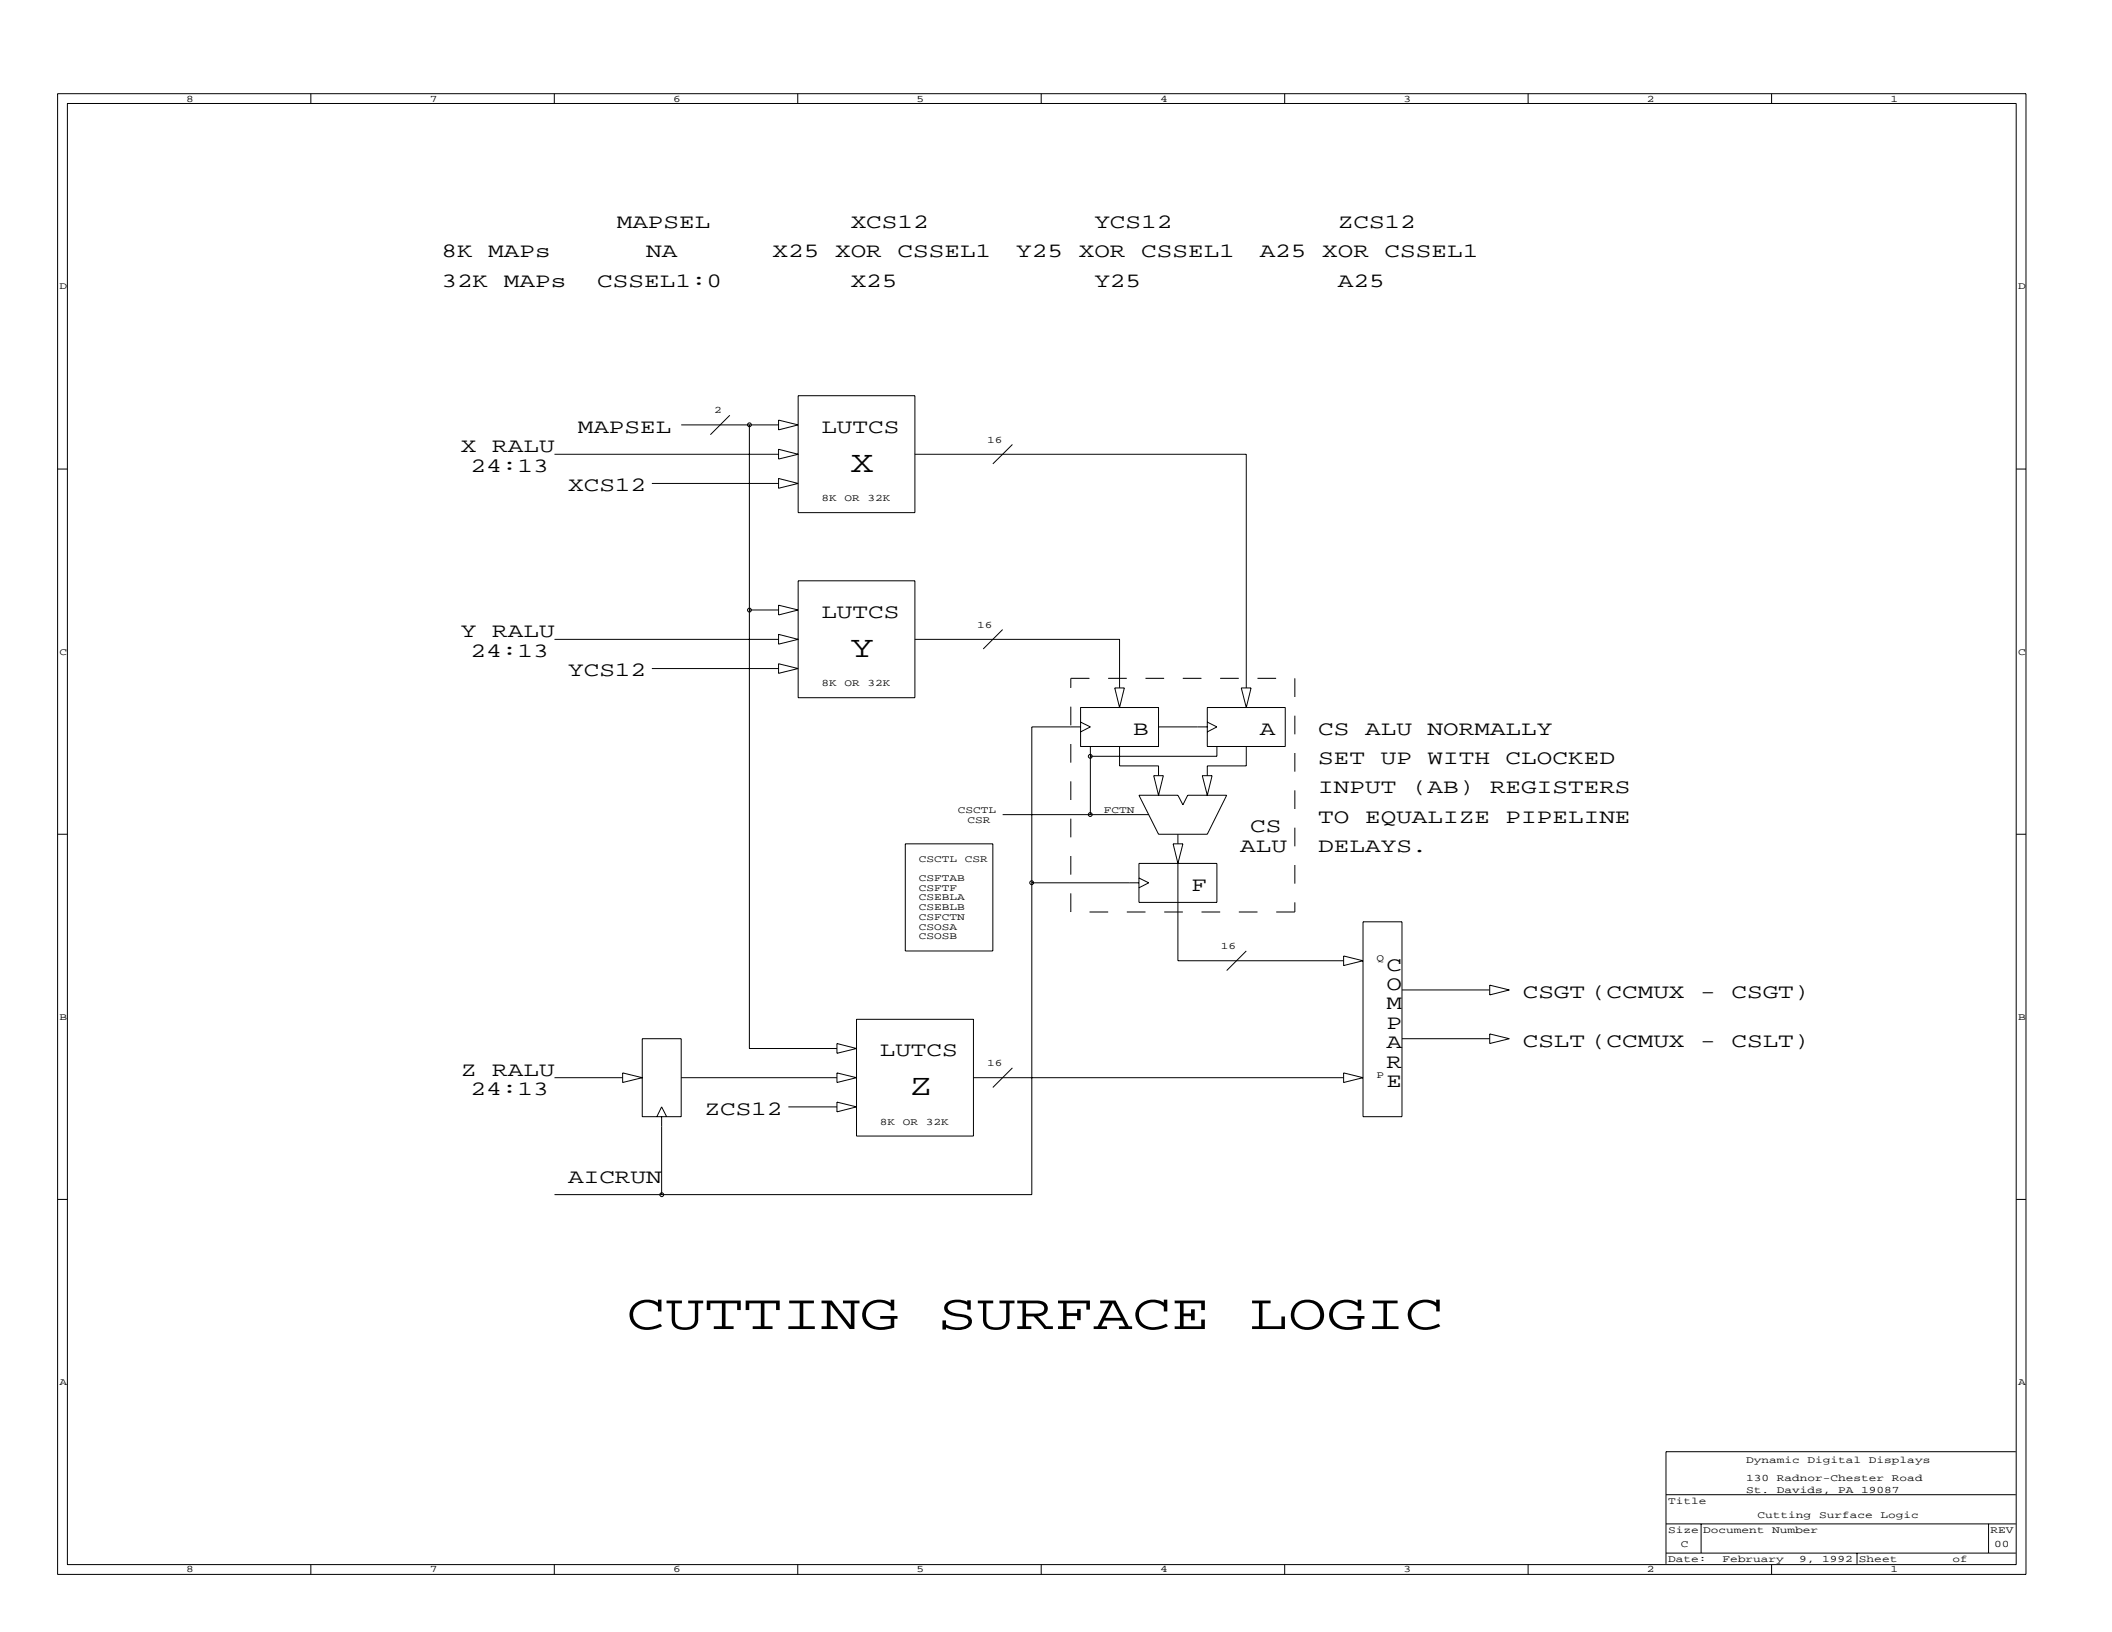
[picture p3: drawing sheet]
<svg xmlns="http://www.w3.org/2000/svg" width="279mm" height="216mm" viewBox="0 0 279 216" stroke-linecap="round" stroke-linejoin="round" font-family="sans-serif">
<g fill="none" stroke="#000" stroke-width=".13">
<path d="M7.6 12.4h260.4v195.9h-260.4zM8.9 13.7h257.8v193.3h-257.8zM41.1 12.4v1.3M73.3 12.4v1.3M105.5 12.4v1.3M137.7 12.4v1.3M170 12.4v1.3M202.2 12.4v1.3M234.4 12.4v1.3M90.1 56.2h12.9M96.5 54.9l-2.5 2.6M99.1 56.2v82.5h11.6"/>
<path d="M103 55.6l2.6 .6-2.6 .7zM103 59.4l2.6 .7-2.6 .6zM105.6 52.3h15.4v15.5h-15.4zM133.9 58.8l-2.6 2.6M7.6 62.1h1.3M73.4 60.1h29.6M86.2 64h16.8M103 63.3l2.6 .7-2.6 .6zM105.6 76.8h15.4v15.5h-15.4zM121 60.1h43.9v30.9M266.7 62.1h1.3M73.4 84.6h29.6"/>
<path d="M86.2 88.4h16.8M99.1 80.7h3.9M103 80.1l2.6 .6-2.6 .7zM103 83.9l2.6 .7-2.6 .6zM103 87.8l2.6 .6-2.6 .7zM121 84.6h27.1v6.4M132.6 83.3l-2.5 2.6M143 93.6h10.3v5.2h-10.3zM143 95.5l1.2 .7-1.2 .6M143 96.2h-6.5v61.8h-63.1M144.2 98.8v9M147.5 91h1.2l-.6 2.6z"/>
<path d="M148.1 98.8v2.5h5.2v1.3M153.3 96.2h6.4M159.7 93.6h10.3v5.2h-10.3zM159.7 95.5l1.3 .7-1.3 .6M161 98.8v1.3h-16.8M164.2 91h1.3l-.6 2.6zM164.9 98.8v2.5h-5.2v1.3M7.6 110.4h1.3M119.8 111.6h11.5v14.2h-11.5zM132.6 107.8h19.4M136.5 116.8h14.2M150.7 105.2h5.1l.7 1.3 .6-1.3h5.2l-2.6 5.2h-6.4z"/>
<path d="M150.7 114.2h10.3v5.2h-10.3zM150.7 116.2l1.3 .6-1.3 .6M152.6 102.6h1.3l-.6 2.6zM155.2 111.6h1.3l-.7 2.6zM155.8 114.2v12.9h21.9M155.8 110.4v1.2M159.1 102.6h1.3l-.7 2.6zM266.7 110.4h1.3M85 137.4h5.1v10.3h-5.1zM110.7 138l2.6 .7-2.6 .6zM113.3 134.8h15.5v15.5h-15.5zM164.9 125.8l-2.6 2.6"/>
<path d="M177.7 126.5l2.6 .6-2.6 .6zM180.3 121.9h5.2v25.8h-5.2zM185.5 137.4h11.6M185.5 131h11.6M197.1 130.3l2.6 .7-2.6 .6zM197.1 136.8l2.6 .6-2.6 .6zM7.6 158.7h1.3M73.4 142.6h9M82.4 141.9l2.6 .7-2.6 .6zM86.9 147.7l.6-1.3 .7 1.3M87.5 147.7v10.3M90.1 142.6h20.6"/>
<path d="M104.3 146.4h6.4M110.7 141.9l2.6 .7-2.6 .6zM110.7 145.8l2.6 .6-2.6 .7zM128.8 142.6h48.9M133.9 141.3l-2.6 2.6M177.7 141.9l2.6 .7-2.6 .6zM266.7 158.7h1.3M220.4 197.7h46.3M266.7 192h-46.3v14.9M41.1 207v1.3M73.3 207v1.3M105.5 207v1.3"/>
<path d="M137.7 207v1.3M170 207v1.3M202.2 207v1.3M220.4 205.5h46.3M220.4 201.6h46.3M225 201.6v3.9M234.4 207v1.3M245.7 205.5v1.4M263.1 201.6v3.9"/>
<circle cx="99.1" cy="56.2" r=".25"/>
<circle cx="99.1" cy="80.7" r=".25"/>
<circle cx="136.5" cy="116.8" r=".25"/>
<circle cx="144.2" cy="100.1" r=".25"/>
<circle cx="144.2" cy="107.8" r=".25"/>
<circle cx="87.5" cy="158.1" r=".25"/>
</g>
<path d="M141.7 89.7h29.6M171.3 89.7v30.9M141.7 120.6v-30.9M171.3 120.6h-29.6" fill="none" stroke="#000" stroke-width=".13" stroke-dasharray="2.5" stroke-linecap="butt"/>
<g font-size="6.7">
<text x="82.9" y="175.8">CUTTING</text>
<text x="124.1" y="175.8">SURFACE</text>
<text x="165.2" y="175.8">LOGIC</text>
</g>
<g font-size="4">
<text x="112.5" y="62.4">X</text>
<text x="112.5" y="86.9">Y</text>
<text x="120.3" y="144.9">Z</text>
</g>
<g font-size="2.7">
<text x="58.4" y="34.1">8K</text>
<text x="64.6" y="34.1">MAPs</text>
<text x="81.6" y="30.2">MAPSEL</text>
<text x="85.5" y="34.1">NA</text>
<text x="102.2" y="34.1">X25</text>
<text x="110.5" y="34.1">XOR</text>
<text x="112.5" y="30.2">XCS12</text>
<text x="118.7" y="34.1">CSSEL1</text>
<text x="134.4" y="34.1">Y25</text>
<text x="142.7" y="34.1">XOR</text>
<text x="144.8" y="30.2">YCS12</text>
<text x="151" y="34.1">CSSEL1</text>
<text x="166.6" y="34.1">A25</text>
<text x="174.9" y="34.1">XOR</text>
<text x="177" y="30.2">ZCS12</text>
<text x="183.2" y="34.1">CSSEL1</text>
<text x="58.4" y="37.9">32K</text>
<text x="66.7" y="37.9">MAPs</text>
<text x="79" y="37.9">CSSEL1:0</text>
<text x="112.5" y="37.9">X25</text>
<text x="144.8" y="37.9">Y25</text>
<text x="177" y="37.9">A25</text>
<text x="61" y="59.8">X</text>
<text x="65.1" y="59.8">RALU</text>
<text x="76.4" y="57.3">MAPSEL</text>
<text x="108.7" y="57.3">LUTCS</text>
<text x="62.3" y="62.4">24:13</text>
<text x="75.2" y="65">XCS12</text>
<text x="108.7" y="81.7">LUTCS</text>
<text x="61" y="84.3">Y</text>
<text x="62.3" y="86.9">24:13</text>
<text x="65.1" y="84.3">RALU</text>
<text x="75.2" y="89.5">YCS12</text>
<text x="149.9" y="97.2">B</text>
<text x="166.6" y="97.2">A</text>
<text x="174.4" y="97.2">CS</text>
<text x="174.4" y="101.1">SET</text>
<text x="180.6" y="97.2">ALU</text>
<text x="182.7" y="101.1">UP</text>
<text x="188.9" y="97.2">NORMALLY</text>
<text x="188.9" y="101.1">WITH</text>
<text x="199.2" y="101.1">CLOCKED</text>
<text x="174.4" y="105">INPUT</text>
<text x="186.8" y="105">(AB)</text>
<text x="197.1" y="105">REGISTERS</text>
<text x="164.1" y="112.7">ALU</text>
<text x="165.4" y="110.1">CS</text>
<text x="174.4" y="108.8">TO</text>
<text x="174.4" y="112.7">DELAYS.</text>
<text x="180.6" y="108.8">EQUALIZE</text>
<text x="199.2" y="108.8">PIPELINE</text>
<text x="157.6" y="117.8">F</text>
<text x="183.4" y="128.4">C</text>
<text x="183.4" y="131">O</text>
<text x="183.4" y="133.5">M</text>
<text x="183.4" y="136.1">P</text>
<text x="201.4" y="132">CSGT (CCMUX</text>
<text x="224.9" y="132">-</text>
<text x="229.1" y="132">CSGT)</text>
<text x="61" y="142.3">Z</text>
<text x="65.1" y="142.3">RALU</text>
<text x="116.4" y="139.8">LUTCS</text>
<text x="183.4" y="138.7">A</text>
<text x="183.4" y="141.2">R</text>
<text x="183.4" y="143.8">E</text>
<text x="201.4" y="138.5">CSLT (CCMUX</text>
<text x="224.9" y="138.5">-</text>
<text x="229.1" y="138.5">CSLT)</text>
<text x="62.3" y="144.9">24:13</text>
<text x="93.2" y="147.5">ZCS12</text>
<text x="75.2" y="156.5">AICRUN</text>
</g>
<g font-size="1.3">
<text x="24.6" y="13.4">8</text>
<text x="56.8" y="13.4">7</text>
<text x="89.1" y="13.4">6</text>
<text x="121.3" y="13.4">5</text>
<text x="153.5" y="13.4">4</text>
<text x="185.7" y="13.4">3</text>
<text x="217.9" y="13.4">2</text>
<text x="250.1" y="13.4">1</text>
<text x="7.9" y="38.3">D</text>
<text x="267" y="38.3">D</text>
<text x="94.5" y="54.7">2</text>
<text x="130.6" y="58.5">16</text>
<text x="108.7" y="66.3">8K</text>
<text x="111.7" y="66.3">OR</text>
<text x="114.8" y="66.3">32K</text>
<text x="129.3" y="83">16</text>
<text x="7.9" y="86.6">C</text>
<text x="267" y="86.6">C</text>
<text x="108.7" y="90.8">8K</text>
<text x="111.7" y="90.8">OR</text>
<text x="114.8" y="90.8">32K</text>
<text x="126.7" y="107.5">CSCTL</text>
<text x="146" y="107.5">FCTN</text>
<text x="121.5" y="114">CSCTL</text>
<text x="127.6" y="114">CSR</text>
<text x="128" y="108.8">CSR</text>
<text x="121.5" y="116.5">CSFTAB</text>
<text x="121.5" y="117.8">CSFTF</text>
<text x="121.5" y="119.1">CSEBLA</text>
<text x="121.5" y="120.4">CSEBLB</text>
<text x="121.5" y="121.7">CSFCTN</text>
<text x="121.5" y="123">CSOSA</text>
<text x="121.5" y="124.3">CSOSB</text>
<text x="161.5" y="125.6">16</text>
<text x="182.1" y="127.1">Q</text>
<text x="7.9" y="134.9">B</text>
<text x="267" y="134.9">B</text>
<text x="130.6" y="141">16</text>
<text x="182.1" y="142.6">P</text>
<text x="116.4" y="148.8">8K</text>
<text x="119.4" y="148.8">OR</text>
<text x="122.5" y="148.8">32K</text>
<text x="7.9" y="183.2">A</text>
<text x="267" y="183.2">A</text>
<text x="231" y="197.5">St.</text>
<text x="231" y="195.9">130</text>
<text x="231" y="193.6">Dynamic</text>
<text x="235.1" y="197.5">Davids,</text>
<text x="235.1" y="195.9">Radnor-Chester</text>
<text x="239.1" y="193.6">Digital</text>
<text x="243.2" y="197.5">PA</text>
<text x="246.2" y="197.5">19087</text>
<text x="247.2" y="193.6">Displays</text>
<text x="250.3" y="195.9">Road</text>
<text x="220.7" y="202.8">Size Document</text>
<text x="220.7" y="199">Title</text>
<text x="232.5" y="200.8">Cutting</text>
<text x="234.4" y="202.8">Number</text>
<text x="240.6" y="200.8">Surface</text>
<text x="248.8" y="200.8">Logic</text>
<text x="263.3" y="202.8">REV</text>
<text x="24.6" y="208">8</text>
<text x="56.8" y="208">7</text>
<text x="89.1" y="208">6</text>
<text x="121.3" y="208">5</text>
<text x="153.5" y="208">4</text>
<text x="185.7" y="208">3</text>
<text x="217.9" y="208">2</text>
<text x="220.7" y="206.6">Date:</text>
<text x="222.4" y="204.7">C</text>
<text x="227.9" y="206.6">February</text>
<text x="238" y="206.6">9,</text>
<text x="241.1" y="206.6">1992 Sheet</text>
<text x="250.1" y="208">1</text>
<text x="258.3" y="206.6">of</text>
<text x="263.8" y="204.7">00</text>
</g>
</svg>
